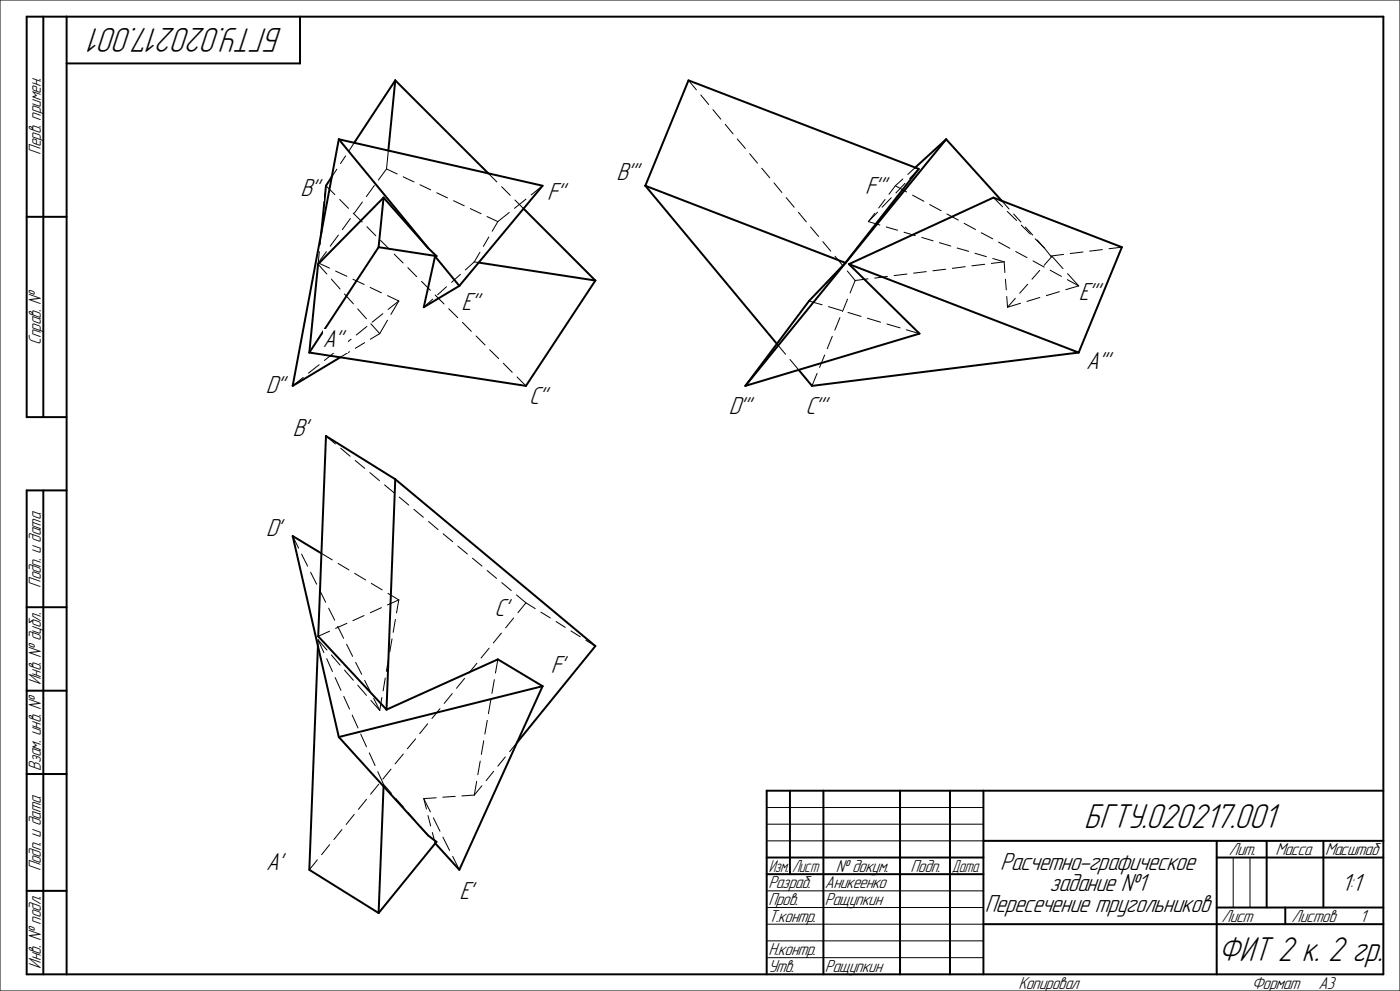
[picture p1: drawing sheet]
<svg xmlns="http://www.w3.org/2000/svg" width="420mm" height="297mm" viewBox="0 0 420 297" stroke-linecap="round" stroke-linejoin="round" font-family="sans-serif">
<g fill="none" stroke="#000" stroke-width=".59">
<path d="M118.6 24.1l-2.1 21M118.6 24.1l-12.3 18.7M118.6 24.1l27.9 27.8M99.5 53l-1.7 2.7-1.4 14.4M101.6 41.7l61.2 14-25 30M101.6 41.7l-13.8 74 14.3-8.6M101.6 41.7l26.8 32.6M115.1 59.2l-1.5 14.9M115.1 59.2l-19.7 20-2.6 26.5M115.1 59.2l13.3 15.1M113.6 74.1l17.3 2.7M113.6 74.1l-20.8 31.6"/>
<path d="M128.4 74.3l2.5 2.5M130.5 76.8l-3.4 15.3 10.7-6.4M130.5 76.8l7.3 8.9M130.9 76.8h-.4M143.6 78.7l35 5.4M157.1 62.5l21.5 21.6M178.6 84.1l-20.8 31.6-65-10"/>
</g>
<g fill="none" stroke="#000" stroke-width=".3">
<path d="M97.8 55.7l2.7 2.6M101 50.7l-1.5 2.3M101.9 59.8l2.7 2.6M103.7 46.7l-1.5 2.3M106.3 42.8l-1.5 2.3M112.3 55.6l-2.4 3.3M116 50.6l-2.5 3.4M116 50.6l3.2 1.6M116.5 45.1l-.5 5.5M120.9 53l3.3 1.5M126 55.4l3.2 1.5M131 57.8l3.2 1.5"/>
<path d="M146.5 51.9l2.6 2.6M150.5 56l2.6 2.5M154.5 59.9l2.6 2.6M157.8 59.7l-3.5 2.7M162.8 55.7l-3.5 2.7M95.4 79.2l2.6 2.9M95.5 78.8l3.3 1.5M95.8 75.4l-.3 3.4M96.4 70.1l-.4 3.3M97.9 75.4l-2.4 3.4M101.5 70.4l-2.4 3.4M105.1 65.5l-2.4 3.3"/>
<path d="M106 63.9l2.7 2.6M108.7 60.5l-2.4 3.4M110.1 67.9l2.6 2.8M114.2 72.1l2.6 2.6M118.2 76.2l2.7 2.6M136.1 60.2l3.2 1.5M141.1 62.5l3.2 1.6M142.3 78.5l1.3 .2M142.3 78.5l-2.7 2.4M144 75.6l-1.7 2.9M146.1 64.9l3.3 1.5M146.6 71l-1.6 2.9"/>
<path d="M149.4 66.4l-1.7 2.9M152.8 63.7l-3.4 2.7M99.4 83.7l2.6 2.9M100.7 81.2l3.4 1.6M103.3 88.1l2.7 3M105.9 83.7l3.4 1.6M107.3 92.6l2.6 2.9M110.1 97.8l-3.2 2.6M111 86.1l3.4 1.7M111.3 97l2.6 3M113.9 100l-2.8 1.7M114.9 94l-3.3 2.6"/>
<path d="M116.2 88.6l3.4 1.6M116.2 96l-2.3 4M119.6 90.2l-3.2 2.6M119.6 90.2l-2.3 4M122.3 80.2l2.7 2.7M126.4 84.3l2.7 2.7M129.8 89.7l-2.7 2.4M130.6 88.4l2.6 2.7M133.9 85.9l-2.6 2.4M134.6 92.5l2.7 2.7M138.1 82.2l-2.6 2.4M138.7 96.6l2.7 2.7"/>
<path d="M91 113.1l-3.2 2.6M95.8 109.3l-3.3 2.5M100.5 105.5l-3.2 2.5M104.9 105.4l-2.8 1.7M105.3 101.6l-3.2 2.6M109.4 102.7l-2.8 1.7M142.8 100.7l2.7 2.7M146.9 104.8l2.7 2.7M151 108.9l2.7 2.7M155.1 113l2.7 2.7"/>
</g>
<g fill="#fff">
<path d="M79.8 255.1h6.4v7.1h-6.4z"/>
<path d="M87.8 125.1h6.1v7.1h-6.1z"/>
<path d="M148.3 179.1h5.7v7.1h-5.7z"/>
<path d="M79.8 155.1h6.1v7.1h-6.1z"/>
<path d="M137.8 263.9h5.6v7.2h-5.6z"/>
<path d="M165.2 196h5.7v7.2h-5.7z"/>
<path d="M96.8 98.6h7.5v7.1h-7.5z"/>
<path d="M90.1 53.1h7.1v7.1h-7.1z"/>
<path d="M158.8 115.5h6.7v7.1h-6.7z"/>
<path d="M79.8 112.1h7.1v7.1h-7.1z"/>
<path d="M138.5 87.3h6.7v7.1h-6.7z"/>
<path d="M164.2 54.5h6.7v7.1h-6.7z"/>
<path d="M325.9 105.1h8.5v7.1h-8.5z"/>
<path d="M184.9 48.5h8.2v7.1h-8.2z"/>
<path d="M241.6 118.5h7.8v7.1h-7.8z"/>
<path d="M218.6 118.5h8.2v7.1h-8.2z"/>
<path d="M323.6 84.3h7.8v7.1h-7.8z"/>
<path d="M259.5 52.5h7.8v7.1h-7.8z"/>
</g>
<g fill="none" stroke="#000" stroke-width=".59">
<path d="M13 5v120M20 5v287M90 5v14h-70M193.6 55.7l12.9-31.6 69.1 26.5-22 28.2M193.6 55.7l60 23.1M193.6 55.7l39.4 47.3M283.8 41.7l-60.2 74M283.8 41.7l16.8 18.5M283.8 41.7l-9.2 8.5M8 65h12M253.6 78.8l-10.9 11.4-19.1 25.5M254.7 79.2l43.3-20 38.5 14.9-12.9 31.6"/>
<path d="M254.7 79.2l68.9 26.5M254.7 79.2l21.1 20.8-52.2 15.7M323.6 105.7l-80 10-4-4.8M20 125h-12v-120h407v287h-407v-145h12M13 147v145M118.6 143.6l-2.6 69.1M118.6 143.6l-20.8-12.9-2.3 60 20.5 22M118.6 143.6l60 50-23.4 28.9M96.4 165.9l-8.6-5.2 13.8 60.2M8 182h12M95.4 193.6l-2.6 67.1 20.8 12.9M8 207h12"/>
<path d="M162.8 205.7l-25 55-7.2-8M162.8 205.7l-13.4-8.1-33.4 15.1M162.8 205.7l-61.2 15.2M8 232h12M101.6 220.9l26.8 29.5 2.5 1.9-17.3 21.3M115.1 235.7l-1.5 37.9M237 237v25M247 237v55M270 237v55M285 237v55M295 237v55M415 237h-185v55"/>
<path d="M230 257h65M295 252h120M365 252v40M365 257h50M380 252v20M397 252v20M8 267h12M230 262h65M295 277h120M365 272h50M385.6 272v5"/>
</g>
<g fill="none" stroke="#000" stroke-width=".3">
<path d="M0 0h420v297h-420zM206.5 24.1l2.4 2.8M210.2 28.4l2.4 2.9M213.9 32.9l2.3 2.8M217.6 37.3l2.3 2.8M221.2 41.7l2.4 2.8M224.9 46.1l2.3 2.8M228.5 50.4l2.4 2.9M232.2 54.8l2.4 2.9M235.8 59.2l2.5 2.9M265.5 59.8l-1.9 2.5M267.4 59.3l-2.8 2.8"/>
<path d="M268.6 55.7l3.4 1.8M268.6 55.7l-1.9 2.5M270.8 53.6l-2.2 2.1M271.5 54.9l-2.7 2.9M273.8 58.5l3.4 1.8M274.6 50.2l-2.3 2.1M275.6 50.6l-2.7 2.9M298 59.2l2.8 2.8M239.5 63.6l2.4 2.9M243.2 68l2.4 2.9M246.8 72.4l2.4 2.9M250.5 76.8l2.4 2.9"/>
<path d="M260.5 66.4l3.4 1M262.4 63.9l-1.9 2.5M263.3 63.6l-2.8 2.8M265.9 68l3.3 1M271.2 69.6l3.4 1M276.5 71.2l3.4 1M278.9 61.3l3.4 1.9M281.8 72.7l3.4 1M284.1 64.1l3.4 1.9M287.1 74.3l3.5 1M289.2 66.9l3.5 1.9M289.6 79.9l-3.9 .5"/>
<path d="M292.5 75.9l3.4 1M294.4 69.8l3.4 1.8M295.4 79.2l-3.9 .5M297.8 77.5l3.4 1M299.6 72.6l3.3 1.8M300.6 60.2l2.1 2.5M301.2 78.5l-3.8 .5M301.2 78.5l.3 3.2M302.2 63.4l2.8 2.7M304.1 64.1l2.2 2.4M304.7 75.4l3.4 1.8M306.4 67.5l2.7 2.7"/>
<path d="M307.6 68l2.2 2.4M309.9 78.2l3.4 1.9M310.6 71.6l2.7 2.7M311.1 71.9l2.2 2.4M313.3 74.3l1.9 2.5M315.2 76.8h.4M315.6 76.8l-2.4 2.7M315.6 76.8l3.3 3.7M319.1 76.2l-3.9 .6M324.9 75.5l-3.8 .5M330.7 74.8l-3.8 .5M336.5 74.1l-3.8 .4"/>
<path d="M242.7 90.2l3.9 1.2M248.5 91.9l4 1.2M252 95.2l-1.6 3.7M254.2 81.2l2.3 2.9M254.3 89.7l-1.6 3.7M254.4 93.6l3.9 1.2M256.5 84.1l-1.5 3.7M260.2 95.4l4 1.2M260.4 83.6l-3.9 .5M266.1 97.1l3.9 1.2M266.2 82.8l-3.8 .6M271.9 98.8l3.9 1.2"/>
<path d="M272.1 82.1l-3.9 .5M277.9 81.4l-3.8 .5M283.7 80.7l-3.8 .5M301.6 83.7l.3 3.2M302 88.9l.3 3.2M304.6 89.4l-2.3 2.7M306.2 90.9l-3.9 1.2M308.3 85.2l-2.4 2.7M311.9 81l-2.3 2.7M312 89.2l-3.9 1.1M315 81l3.4 1.8M317.8 87.4l-3.9 1.2"/>
<path d="M320.2 83.8l3.4 1.9M320.3 82l3.3 3.7M323.6 85.7l-3.9 1.1M233 103l2.7 3.2M237 107.7l2.6 3.2M245.1 111.9l-1.5 3.8M247.4 106.4l-1.5 3.7M249.7 100.8l-1.5 3.7M97.8 130.7l2.8 2.4M102.2 134.3l2.8 2.4M106.6 138l2.8 2.4M111 141.6l2.8 2.5"/>
<path d="M115.4 145.3l2.8 2.4M119.8 149l2.8 2.4M124.2 152.7l2.8 2.3M128.6 156.3l2.8 2.4M132.9 160l2.9 2.3M87.8 160.7l1.8 3.6M90.5 166.1l1.8 3.6M93.2 171.5l1.8 3.6M95.9 176.9l1.8 3.6M96.4 165.9l3.3 1.9M101.4 168.9l3.3 1.9M106.4 171.8l3.3 2"/>
<path d="M111.4 174.8l3.2 2M116.4 177.8l3.2 2M119.6 179.8l-3.4 1.5M119.6 179.8l-.6 3.9M137.3 163.7l2.9 2.3M141.7 167.3l2.9 2.4M146.1 171l2.9 2.4M150.5 174.6l2.9 2.4M154.9 178.3l2.9 2.4M95.4 191.8v1.8M95.4 191.8l1.8 3.8M95.4 191.8l2.7 3"/>
<path d="M98 197.4l1.7 3.9M98.6 182.3l1.8 3.6M98.8 189.2l-3.3 1.5M99.4 196.3l2.6 3M101.3 187.7l1.8 3.6M104 193.1l1.8 3.6M104.1 186.8l-3.4 1.5M106.7 198.5l1.8 3.6M109.2 184.5l-3.3 1.5M114.4 182.1l-3.3 1.5M116.6 197.3l-.7 3.9M117.6 191.5l-.7 3.9"/>
<path d="M118.6 185.6l-.7 3.9M143 198.8l-2.4 3M146.7 194.3l-2.4 2.9M149.4 197.6l-.8 4.1M150.4 189.7l-2.4 3M154.1 185.2l-2.4 3M157.8 180.7l-2.4 2.9M157.8 180.7l2.8 1.7M162.3 183.5l2.8 1.7M166.8 186.3l2.8 1.7M171.3 189.1l2.8 1.7M175.8 191.9l2.8 1.7"/>
<path d="M100.5 203.1l1.8 3.8M103.1 208.7l1.8 3.8M103.3 200.8l2.7 3.1M105.7 214.3l1.7 3.9M107.3 205.4l2.6 3M109.4 203.9l1.8 3.6M111.3 209.9l2.6 3M112.1 209.3l1.8 3.6M114.6 209l-.7 3.9M115.6 203.2l-.7 3.9M128.3 216.9l-2.4 3M132 212.4l-2.4 2.9"/>
<path d="M135.7 207.9l-2.4 2.9M139.4 203.3l-2.5 3M146.2 215.9l-.7 4.1M147.2 209.8l-.7 4.1M148.3 203.7l-.7 4.1M108.2 220l1.7 3.8M109.9 239.6l-2.4 3M110.8 225.6l1.7 3.8M113.3 231.3l1.8 3.8M113.6 235l-2.4 3M115.1 235.1v.6M115.1 235.1l2.3 2.7"/>
<path d="M117.3 230.5l-2.4 3M118.7 239.3l2.4 2.7M121 226l-2.5 2.9M124.7 221.4l-2.5 3M127.1 239.4l2 3.9M127.1 239.4l.8 3.1M130.9 239.1l-3.8 .3M136.6 238.7l-3.8 .2M142.3 238.3l-3.7 .2M143 234.2l-.7 4.1M144.1 228.1l-.8 4.1M144.6 235.5l-2.3 2.8"/>
<path d="M145.1 222l-.7 4.1M148.1 231.2l-2.3 2.8M151.6 226.9l-2.2 2.7M155.2 222.5l-2.3 2.8M95.2 257.7l-2.4 3M98.9 253.2l-2.4 3M102.6 248.6l-2.4 3M106.3 244.1l-2.5 3M122.4 243.5l2.4 2.7M126.1 247.7l2.3 2.7M128.4 244.4l.8 3.2M129.7 249.5l.8 3.1"/>
<path d="M130 245.1l2 4M130.5 252.6l.1 .1M130.9 252.3l-.4 .3M132.9 250.9l2 4M135.8 256.7l2 4M230 247h65M230 252h65M230 242h65M370 257v15M375 257v15M230 267h65M230 272h65"/>
<path d="M230 277h65M230 282h65M230 287h65"/>
</g>
<g font-size="10.9">
<text x="84.7" y="8.5" transform="rotate(-180 84.7 8.5)">БГТУ.020217.001</text>
<text x="325.3" y="248">БГТУ.020217.001</text>
</g>
<text font-size="10.8" x="365.5" y="288">ФИТ 2 к. 2 гр.</text>
<g font-size="7.8">
<text x="90.1" y="58.7">B''</text>
<text x="184.9" y="54.1">B'''</text>
<text x="259.5" y="58.1">F'''</text>
<text x="164.2" y="60.1">F''</text>
<text x="323.6" y="89.9">E'''</text>
<text x="138.5" y="92.9">E''</text>
<text x="96.8" y="104.1">A''</text>
<text x="325.9" y="110.7">A'''</text>
<text x="79.8" y="117.7">D''</text>
<text x="158.8" y="121.1">C''</text>
<text x="218.6" y="124.1">D'''</text>
<text x="241.6" y="124.1">C'''</text>
<text x="87.8" y="130.7">B'</text>
<text x="79.8" y="160.7">D'</text>
<text x="148.3" y="184.7">C'</text>
<text x="165.2" y="201.6">F'</text>
<text x="79.8" y="260.7">A'</text>
<text x="300.1" y="260.6">Расчетно-графическое</text>
<text x="137.8" y="269.5">E'</text>
<text x="314.9" y="267">задание №1</text>
<text x="402.5" y="267">1:1</text>
<text x="295.5" y="273.5">Пересечение тругольников</text>
</g>
<g font-size="5.5">
<text x="12.3" y="46.4" transform="rotate(-90 12.3 46.4)">Перв. примен.</text>
<text x="12.3" y="103.3" transform="rotate(-90 12.3 103.3)">Справ. №</text>
<text x="12.3" y="176.2" transform="rotate(-90 12.3 176.2)">Подп. и дата</text>
<text x="12.3" y="231" transform="rotate(-90 12.3 231)">Взам. инв. № Инв. № дубл.</text>
<text x="368.6" y="256.3">Лит.</text>
<text x="382.7" y="256.3">Масса</text>
<text x="397.5" y="256.3">Масштаб</text>
<text x="12.3" y="261.2" transform="rotate(-90 12.3 261.2)">Подп. и дата</text>
<text x="250.7" y="261.3">№ докум.</text>
<text x="273.2" y="261.3">Подп.</text>
<text x="230.5" y="266.3">Разраб.</text>
<text x="247.5" y="266.3">Аникеенко</text>
<text x="230.5" y="271.3">Пров.</text>
<text x="247.5" y="271.3">Ращупкин</text>
<text x="230.5" y="276.3">Т.контр.</text>
<text x="366.4" y="276.3">Лист</text>
<text x="387.4" y="276.3">Листов</text>
<text x="407.9" y="276.3">1</text>
<text x="230.5" y="286.3">Н.контр.</text>
<text x="12.3" y="290.3" transform="rotate(-90 12.3 290.3)">Инв. № подл.</text>
<text x="230.5" y="291.3">Утв.</text>
<text x="247.5" y="291.3">Ращупкин</text>
<text x="305.5" y="296.3">Копировал</text>
<text x="375.5" y="296.3">Формат</text>
<text x="395.5" y="296.3">A3</text>
</g>
<g font-size="5.4">
<text x="230.6" y="261.3">Изм. Лист</text>
<text x="285.6" y="261.3">Дата</text>
</g>
</svg>
